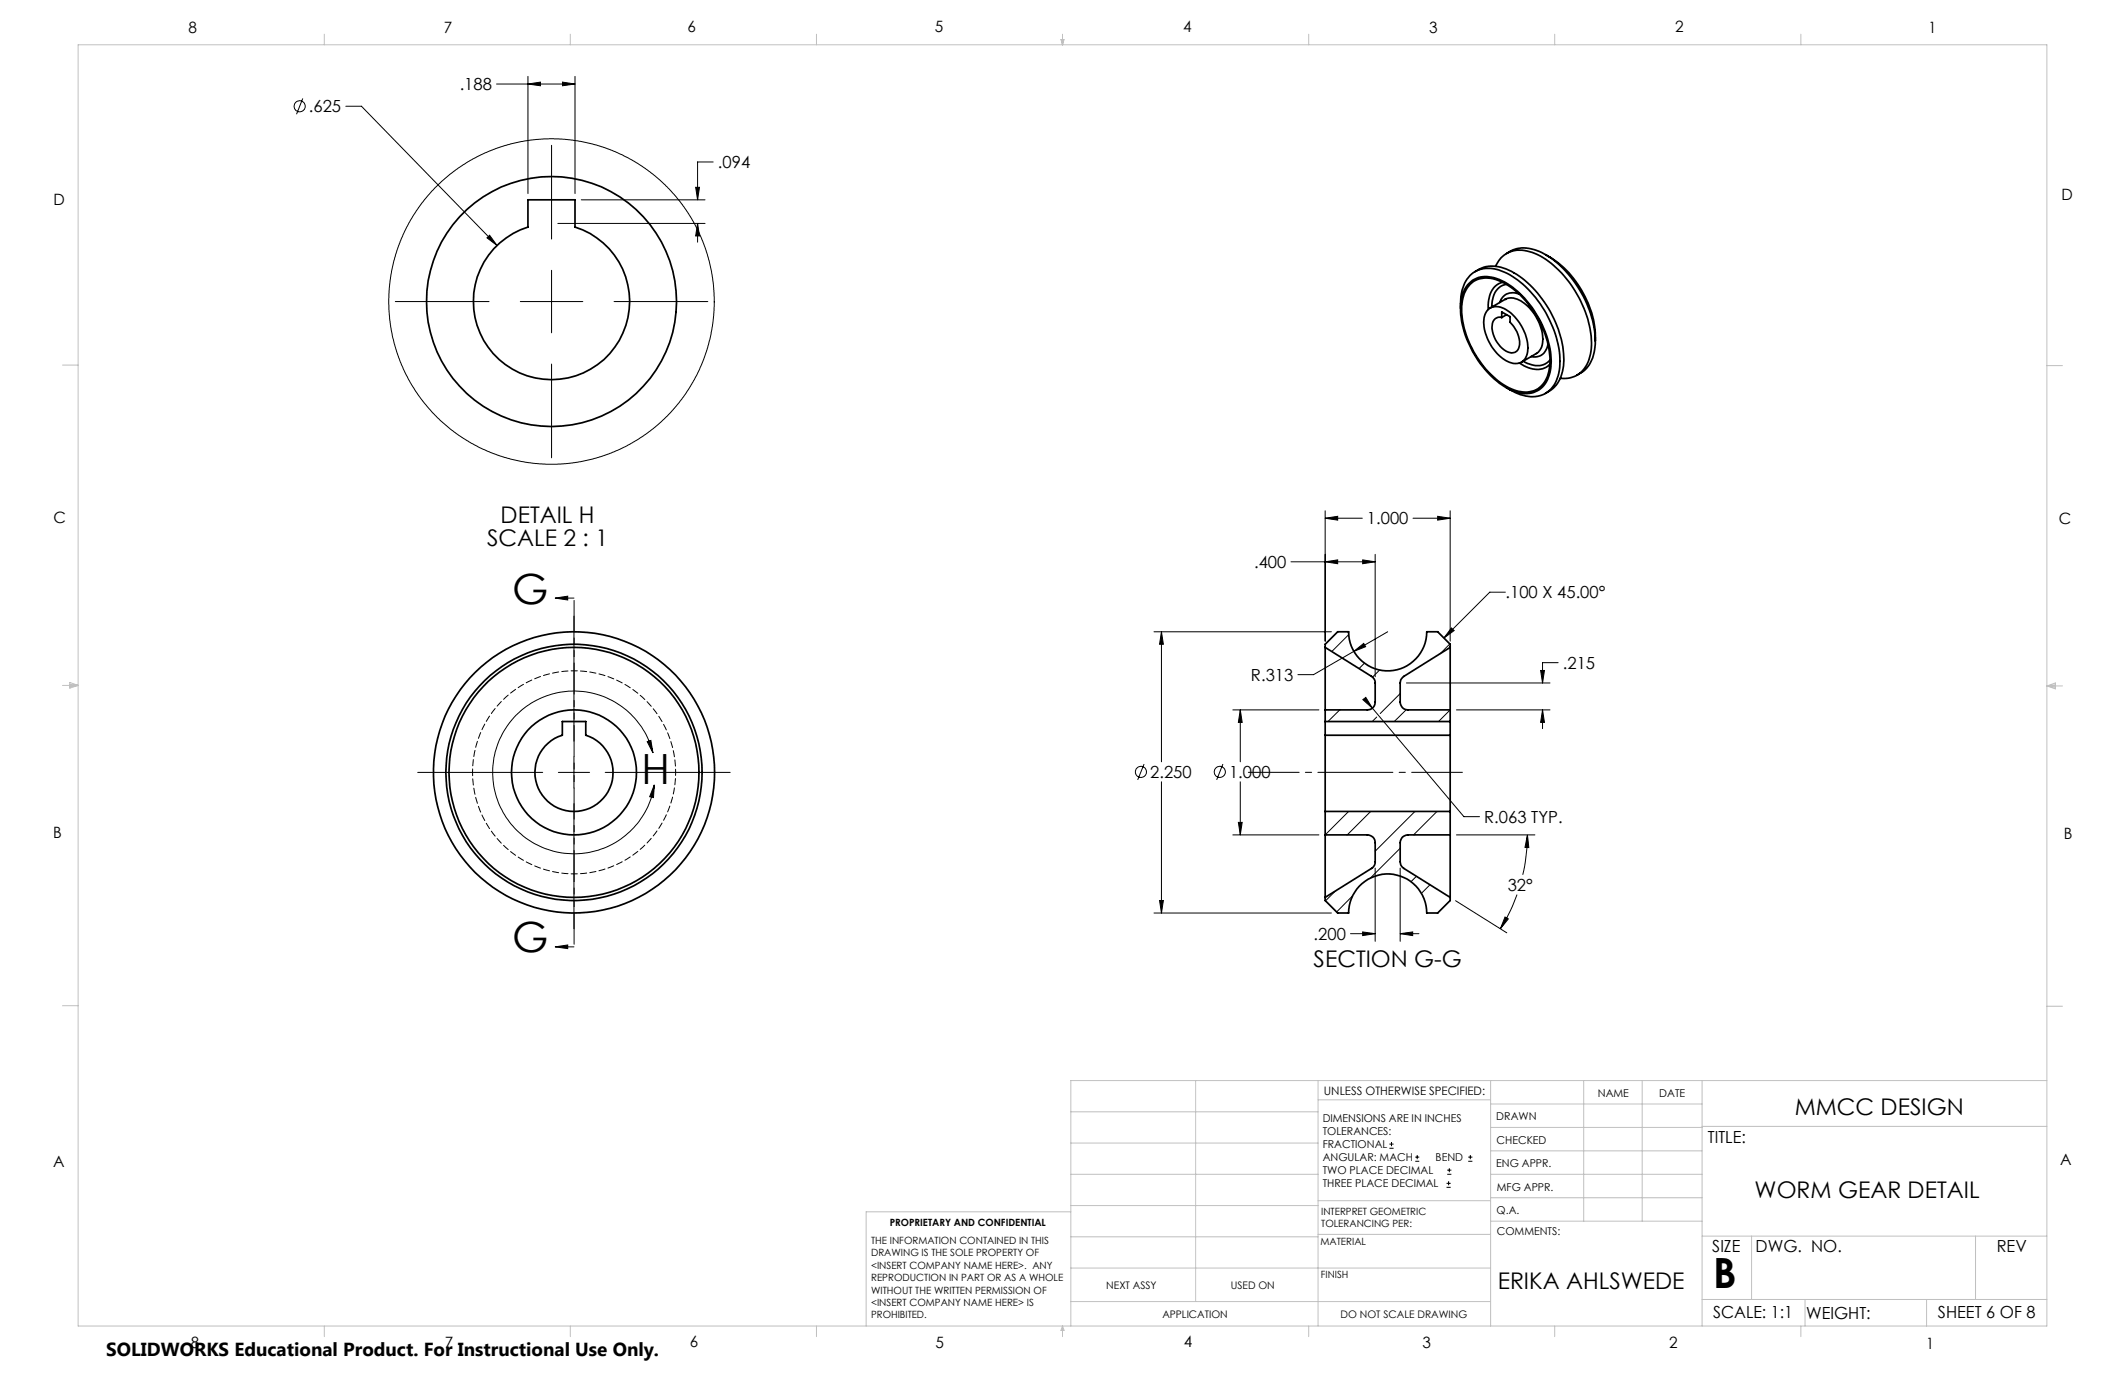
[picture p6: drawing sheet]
<svg xmlns="http://www.w3.org/2000/svg" width="432mm" height="279mm" viewBox="0 0 432 279" stroke-linecap="round" stroke-linejoin="round" font-family="sans-serif">
<g fill="none" stroke="#000" stroke-width=".2">
<path d="M100.9 17.1h15.9M107.3 15.5v23.8M107.3 17.1l2.5-.4v.7zM114.3 16.7l2.5 .4-2.5 .3zM116.8 15.5v23.8M61.5 20l-1.2 3.2M70.3 21.6h3.1l27.6 28.3M112.1 29.5v19.1M141.4 38.1h.7l-.4 2.5zM144.9 32.9h-3.2v7.7M99 48.3l.5-.5 1.5 2.1zM112.1 54.9v12.7"/>
<path d="M113.3 45.4h30M118.1 40.6h25.2M141.7 45.4l.4 2.5h-.7zM141.7 45.4v3.8M80.3 61.3h19.1M105.7 61.3h12.7M112.1 74v19M124.8 61.3h19M262.3 114.2h17.1M269.3 114.2l2.5-.4v.7zM269.3 105.3l2.5-.4v.8zM269.3 103.8v26.5"/>
<path d="M269.3 105.3h7.5M276.9 113.8l2.5 .4-2.5 .3zM279.4 112.6v24.9M287.1 105.3h7.6M292.1 104.9l2.6 .4-2.6 .4zM294.7 103.8v26.5M112.8 121.5l2.6-.4v.8zM112.8 121.5h3.8M116.6 125.2v25.4M234.5 128.4h36M236 128.4l.4 2.5h-.8zM236 128.4v26.4"/>
<path d="M274.1 128.9l-3.5 3.5M275.1 132.4l2-1.7 .4 .7zM277.2 134.8l-1 1.1M280.4 136.1l-1.5 1.5M282 128.4l-15.1 8.7h-3.2M285.8 138.8h29.2M294.6 130.8l-2 2.1M294.9 127.6l.6 .5-2.1 1.5zM305.9 120.3h-3.2l-9.3 9.3M313.1 136.2h.7l-.4 2.6zM316.6 134.7h-3.2v4.1M84.9 157h25.4"/>
<path d="M113.5 157h6.3M116.6 153.8v6.3M123 157h25.4M131.5 150.7l.8-.2 .4 2.5zM132.7 153a16.5 16.5 0 0 0-25.8-9.4 16.5 16.5 0 0 0 1.2 27.5 16.5 16.5 0 0 0 24.9-11.6M133 159.5l-.2 2.6-.8-.2zM232.5 155.3l-1.3 3.2M236 158.9v26.6M248.5 155.3l-1.3 3.2M250.5 144.3h17.5M252 144.3l.4 2.5h-.8zM252 144.3v10.5"/>
<path d="M252 158.9v10.8M272.2 144.3l-2.4 2.3M276.9 142.2l.6-.5 1.4 2.2zM277.8 142.7l1.1 1.2M278.9 143.9l18.6 22h3.1M279.8 145.7l-1 .9M284.5 140.9l-4 4.1M285.8 144.2l-2.5 2.4M294.7 144.3l-2.4 2.3M295.9 144.3h19.1M313.4 144.3l.4 2.5h-.7zM313.4 144.3v3.8"/>
<path d="M116.6 163.3v25.4M250.5 169.7h17.5M251.6 167.1h.8l-.4 2.6zM274 164.9l-4.7 4.8M278.5 164.9l-4.7 4.8M279.4 176.4v14.9M284.5 176.4v14.9M284.5 172.4l-6 6M287.5 164.9l-8.1 8.1M287.8 178.1l-1.1 1.1M290.6 179.8l-1.8 1.7M292 164.9l-4.8 4.8"/>
<path d="M295.9 169.7h16M310.4 169.7l.3 2.5h-.8zM310.4 169.7a38.7 38.7 0 0 1-1 8.1M112.8 192.4l2.6-.4v.8zM112.8 192.4h3.8M234.5 185.5h36M235.6 183h.8l-.4 2.5zM271.3 181.1l-2 2M274.4 189.7h5M274.8 182l-3.2 3.3M276.9 189.4l2.5 .3-2.5 .4zM284.5 189.7l2.6-.3v.7z"/>
<path d="M284.5 189.7h3.8M295.8 183l10.4 6.5M305.8 186.3l.7 .4-1.6 2zM308.3 181.8a34 34 0 0 1-3.4 6.9M282.3 233.3h.9M282.3 232.5h.9M282.8 232.1v.8M287.6 236h.8M287.6 235.1h.8M288 234.7v.8M294.1 238.6h.8M294.1 237.8h.8"/>
<path d="M294.5 237.4v.8M298.3 236h.9M298.3 235.1h.9M298.8 234.7v.8M293.9 241.3h.9M293.9 240.5h.9M294.4 240v.8"/>
<circle cx="60.9" cy="21.6" r="1.13"/>
<circle cx="112.1" cy="61.3" r="33.1"/>
<circle cx="231.8" cy="156.8" r="1.13"/>
<circle cx="247.9" cy="156.8" r="1.13"/>
</g>
<path d="M116.7 121.5v70.9" fill="none" stroke="#000" stroke-width=".2" stroke-dasharray="6.3 1.3 1.3 1.3 1.3 1.3" stroke-dashoffset="-.5"/>
<path d="M297.2 156.9h-43.5" fill="none" stroke="#000" stroke-width=".2" stroke-dasharray="15.2 1.3 1.3 1.3" stroke-dashoffset="4.9"/>
<g fill="none" stroke="#c0c0c0" stroke-width=".2">
<path d="M15.9 9.1h400v260.4h-400zM65.9 6.9v2.2M115.9 6.9v2.2M165.9 6.9v2.2M215.6 8h.6l-.3 1.1zM215.7 8l.2 1.1M215.9 6.9v2.2M216 8l-.1 1.1M265.9 6.9v2.2M315.9 6.9v2.2M365.9 6.9v2.2M12.7 74.2h3.2"/>
<path d="M415.9 74.3h3.2M12.7 139.3h3.2M14.2 139.1l1.7 .2M14.2 138.7l1.7 .6-1.7 .5zM15.9 139.3l-1.7 .3M415.9 139.4h3.2M415.9 139.4l1.8-.6v1.2zM415.9 139.4l1.8 .3M417.7 139.2l-1.8 .2M12.7 204.4h3.2M243 219.6v44.9M267.8 219.6v49.9"/>
<path d="M302.9 219.6v49.9M321.8 219.6v28.5M333.7 219.6v28.5M345.9 219.6v49.9M415.9 204.5h3.2M415.9 219.6h-198.3v49.9M217.6 238.6h50.2M217.6 232.3h50.2M217.6 225.9h50.2M267.8 223.5h35.1M302.9 233.9h43M302.9 229.1h43"/>
<path d="M302.9 224.3h43M302.9 238.6h43M345.9 228.9h70M217.6 257.7h85.3M217.6 251.3h50.2M217.6 245h50.2M217.6 246.2h-41.6v23.3M267.8 250.8h35.1M267.8 244h35.1M302.9 248.1h43M302.9 243.4h43M345.9 251.2h70"/>
<path d="M355.9 251.2v12.9M401.4 251.2v12.9M65.9 269.5v2.1M115.9 269.5v2.1M165.9 269.5v2.1M215.9 269.5v2.1M215.9 269.5l.3 .8h-.6zM217.6 264.5h85.3M265.9 269.5v2.1M315.9 269.5v2.1M345.9 264.1h70M365.9 269.5v2.1"/>
<path d="M366.8 264.1v5.4M391.5 264.1v5.4"/>
</g>
<g fill="#000">
<path d="M141.4 38.1h.7l-.4 2.5zM141.7 45.4l.4 2.5h-.7zM114.3 16.7l2.5 .4-2.5 .3zM107.3 17.1l2.5-.4v.7zM99.5 47.8l-.5 .5 2 1.6z"/>
<path d="M276.9 113.8l2.5 .4-2.5 .3zM269.3 114.2l2.5-.4v.7zM269.3 105.3l2.5-.4v.8zM292.1 104.9l2.6 .4-2.6 .4zM294.9 127.6l.6 .5-2.1 1.5zM313.1 136.2h.7l-.4 2.6zM313.4 144.3l.4 2.5h-.7zM275.1 132.4l2.4-1-.4-.7zM252 144.3l.4 2.5h-.8zM251.6 167.1h.8l-.4 2.6zM236 128.4l.4 2.5h-.8zM235.6 183h.8l-.4 2.5zM305.8 186.3l.7 .4-1.6 2zM310.4 169.7l.3 2.5h-.8zM276.9 142.2l2 1.7-1.4-2.2zM276.9 189.4l2.5 .3-2.5 .4zM284.5 189.7l2.6-.3v.7z"/>
<path d="M112.8 121.5l2.6-.4v.8zM112.8 192.4l2.6-.4v.8z"/>
<path d="M131.5 150.7l.8-.2 .4 2.5zM133 159.5l-.2 2.6-.8-.2z"/>
</g>
<g fill="none" stroke="#000" stroke-width=".35">
<path d="M107.3 40.6h9.5v5.5a15.9 15.9 0 0 1 8.1 24.5 15.9 15.9 0 0 1-25.7 0 15.9 15.9 0 0 1 8.1-24.5zM298.2 57.9a5.1 5.1 0 0 1 6-1.3 17.7 17.7 0 0 1 8.9 8.9 15.5 15.5 0 0 1 1.7 10.7 5 5 0 0 1-7 3.4 17.9 17.9 0 0 1-9.2-9.6 15.2 15.2 0 0 1-1.5-10l.6-1.4zM298.8 57.7a5.3 5.3 0 0 1 6.1-.5 19.3 19.3 0 0 1 9.5 12.2 10.3 10.3 0 0 1-.6 8.4 5 5 0 0 1-6.2 1.4 18.4 18.4 0 0 1-9.9-11.8 11.3 11.3 0 0 1 .3-8.6zM299.8 55.2a6.5 6.5 0 0 1 6.8-.3 21.2 21.2 0 0 1 10.3 12.7 12.4 12.4 0 0 1-.4 10.3l-.9 1-1.6 1M303.9 54.1a5.3 5.3 0 0 1 6.9-2.9 16.9 16.9 0 0 1 8.9 7.3 19.9 19.9 0 0 1 3.6 12.9 5.7 5.7 0 0 1-4.8 5.5h-1.5M305.3 57.4a4.1 4.1 0 0 0-2.9 4v1.5M306.1 57.8a3.7 3.7 0 0 0-2.9 3.8l-.1 .8M306.1 51.5a6.4 6.4 0 0 1 6.7-.4 21 21 0 0 1 9.9 11.2 19.5 19.5 0 0 1 1.5 7M308.7 59.8a2.78 2.78 0 0 0-3.9 1.7M314.1 51.8a20.1 20.1 0 0 1 10.1 17.5M296.8 62.8a8.3 8.3 0 0 1 2.6-7.4 6.8 6.8 0 0 1 6.8 .1 21.8 21.8 0 0 1 10.8 18.5 6.5 6.5 0 0 1-3.6 6.3 7.7 7.7 0 0 1-6.5-1.1l-.9-.5M302.2 63.1a2.96 2.96 0 0 1 4.2 0 9.5 9.5 0 0 1 3.9 8.8 2.51 2.51 0 0 1-3.9 1.5 9.4 9.4 0 0 1-4.8-9.1z"/>
<path d="M305.2 63.4l1.6 .9v1.2a5.8 5.8 0 0 1 1.8 5.1 1.65 1.65 0 0 1-2.6 .7 5.8 5.8 0 0 1-2.7-5.8 1.46 1.46 0 0 1 1.9-1zM305.9 60.8h.1M305.9 60.8a3.5 3.5 0 0 1 3.8 .8 9.4 9.4 0 0 1 3.7 8.5l-.3 .7-.5 .8-3.4 2M305.9 60.8l-3.1 1.8M306.1 64l-.9 .5M308.8 73.8a5 5 0 0 0 5.7 .6l.4-.4M314.5 69.9a2.74 2.74 0 0 1-3.4 2.6M315 73.2a3.7 3.7 0 0 1-4.7 .6l-.8-.4M324.2 69.3a7.2 7.2 0 0 1-3 6.5l-.8 .4M269.3 131.6l9.4 5.8a1.44 1.44 0 0 1 .7 1.4v3.9a1.57 1.57 0 0 1-1.6 1.6h-8.5M269.3 131.6v-.7l2.5-2.5h2.2a7.9 7.9 0 0 0 8 7.9 7.9 7.9 0 0 0 7.9-7.9h2.2l2.6 2.5v.7M269.3 131.6v12.7"/>
<path d="M294.7 131.6v12.7M294.7 131.6l-9.4 5.8a1.64 1.64 0 0 0-.8 1.4v3.9a1.57 1.57 0 0 0 1.6 1.6h8.6M114.3 146.6h4.7v2.8a7.9 7.9 0 0 1 4.1 12.2 7.9 7.9 0 0 1-12.9 0 7.9 7.9 0 0 1 4.1-12.2zM269.3 149.4v15.5M269.3 146.6h25.4M269.3 149.4h25.4M269.3 144.3v5.1M294.7 149.4v15.5M294.7 144.3v5.1M269.3 169.7h8.5a1.57 1.57 0 0 1 1.6 1.5v3.9a1.44 1.44 0 0 1-.7 1.4l-9.4 5.9M269.3 169.7v12.7M269.3 164.9h25.4"/>
<path d="M269.3 164.9v4.8M294.7 169.7v12.7M294.7 169.7h-8.6a1.57 1.57 0 0 0-1.6 1.5v3.9a1.64 1.64 0 0 0 .8 1.4l9.4 5.9M294.7 164.9v4.8M269.3 182.4v.6l2.5 2.5h2.2a7.9 7.9 0 0 1 8-7.9 7.9 7.9 0 0 1 7.9 7.9h2.2l2.6-2.5v-.6"/>
<circle cx="112.1" cy="61.3" r="25.4"/>
<circle cx="116.6" cy="156.9" r="26"/>
<circle cx="116.6" cy="157" r="25.4"/>
<circle cx="116.6" cy="157" r="12.7"/>
<circle cx="116.6" cy="157" r="28.6"/>
</g>
<path d="M96 156.9a20.6 20.6 0 0 1 30.6-18 20.6 20.6 0 0 1 1.1 35.5 20.6 20.6 0 0 1-31.6-16.1l-.1-1.4" fill="none" stroke="#000" stroke-width=".2" stroke-dasharray="1.3 .6" stroke-dashoffset=".6"/>
<g font-size="8.5">
<text x="104.1" y="122.7">G</text>
<text x="130.3" y="159.3">H</text>
<text x="104.1" y="193.5">G</text>
<text x="348.1" y="261.8">B</text>
</g>
<g font-size="4.7">
<text x="101.7" y="106.3">DETAIL H</text>
<text x="99" y="110.9">SCALE 2 : 1</text>
<text x="266.9" y="196.5">SECTION G-G</text>
<text x="364.7" y="226.5">MMCC DESIGN</text>
<text x="356.5" y="243.5">WORM GEAR DETAIL</text>
<text x="304.3" y="261.9">ERIKA AHLSWEDE</text>
</g>
<text font-size="3.8" x="21.6" y="275.5">SOLIDWORKS Educational Product. For Instructional Use Only.</text>
<g font-size="3.4">
<text x="62.8" y="22.8">.625</text>
<text x="93.4" y="18.3">.188</text>
<text x="145.9" y="34.2">.094</text>
<text x="277.8" y="106.6">1.000</text>
<text x="254.8" y="115.4">.400</text>
<text x="305.9" y="121.6">.100 X 45.00°</text>
<text x="317.6" y="135.9">.215</text>
<text x="254.2" y="138.3">R.313</text>
<text x="233.7" y="158.1">2.250</text>
<text x="249.7" y="158.1">1.000</text>
<text x="301.6" y="167.2">R.063 TYP.</text>
<text x="306.4" y="181">32°</text>
<text x="266.9" y="191">.200</text>
<text x="347.1" y="232.3">TITLE:</text>
<text x="347.9" y="254.3">SIZE</text>
<text x="356.7" y="254.4">DWG. NO.</text>
<text x="405.7" y="254.5">REV</text>
<text x="348.1" y="267.9">SCALE: 1:1</text>
<text x="367" y="268">WEIGHT:</text>
<text x="393.8" y="267.9">SHEET 6 OF 8</text>
</g>
<g font-size="3.2">
<text x="38.3" y="6.7">8</text>
<text x="90.2" y="6.7">7</text>
<text x="139.7" y="6.5">6</text>
<text x="190" y="6.5">5</text>
<text x="240.4" y="6.5">4</text>
<text x="290.4" y="6.7">3</text>
<text x="340.4" y="6.5">2</text>
<text x="391.9" y="6.7">1</text>
<text x="10.9" y="41.6">D</text>
<text x="418.9" y="40.7">D</text>
<text x="10.9" y="106.3">C</text>
<text x="418.4" y="106.4">C</text>
<text x="10.8" y="170.2">B</text>
<text x="419.4" y="170.6">B</text>
<text x="10.8" y="237.2">A</text>
<text x="418.6" y="236.8">A</text>
<text x="38.8" y="273.8">8</text>
<text x="90.4" y="273.8">7</text>
<text x="140.2" y="273.8">6</text>
<text x="190.1" y="273.9">5</text>
<text x="240.5" y="273.8">4</text>
<text x="289" y="273.9">3</text>
<text x="339.1" y="273.8">2</text>
<text x="391.4" y="274.1">1</text>
</g>
<text font-size="2.4" x="269" y="222.4">UNLESS OTHERWISE SPECIFIED:</text>
<g font-size="2.2">
<text x="268.8" y="228">DIMENSIONS ARE IN INCHES</text>
<text x="304.1" y="227.7">DRAWN</text>
<text x="324.7" y="222.9">NAME</text>
<text x="337.2" y="222.9">DATE</text>
<text x="268.8" y="230.6">TOLERANCES:</text>
<text x="268.8" y="233.3">FRACTIONAL</text>
<text x="304.1" y="232.6">CHECKED</text>
<text x="268.8" y="236">ANGULAR: MACH</text>
<text x="268.8" y="238.6">TWO PLACE DECIMAL</text>
<text x="291.7" y="236">BEND</text>
<text x="304" y="237.2">ENG APPR.</text>
<text x="268.8" y="241.3">THREE PLACE DECIMAL</text>
<text x="304.2" y="241.9">MFG APPR.</text>
<text x="304.1" y="246.7">Q.A.</text>
<text x="304.1" y="250.9">COMMENTS:</text>
</g>
<g font-size="2.1">
<text x="224.8" y="262">NEXT ASSY</text>
<text x="250.1" y="261.9">USED ON</text>
<text x="236.2" y="267.8">APPLICATION</text>
<text x="272.4" y="267.8">DO NOT SCALE DRAWING</text>
</g>
<g font-size="2">
<text x="180.8" y="249.2">PROPRIETARY AND CONFIDENTIAL</text>
<text x="268.5" y="246.8">INTERPRET GEOMETRIC</text>
<text x="268.5" y="249.4">TOLERANCING PER:</text>
<text x="177" y="252.8">THE INFORMATION CONTAINED IN THIS</text>
<text x="177" y="255.3">DRAWING IS THE SOLE PROPERTY OF</text>
<text x="177" y="257.8">&lt;INSERT COMPANY NAME HERE&gt;. ANY</text>
<text x="268.3" y="252.9">MATERIAL</text>
<text x="177" y="260.3">REPRODUCTION IN PART OR AS A WHOLE</text>
<text x="177" y="262.9">WITHOUT THE WRITTEN PERMISSION OF</text>
<text x="268.4" y="259.7">FINISH</text>
<text x="177" y="265.4">&lt;INSERT COMPANY NAME HERE&gt; IS</text>
<text x="177" y="267.9">PROHIBITED.</text>
</g>
</svg>
